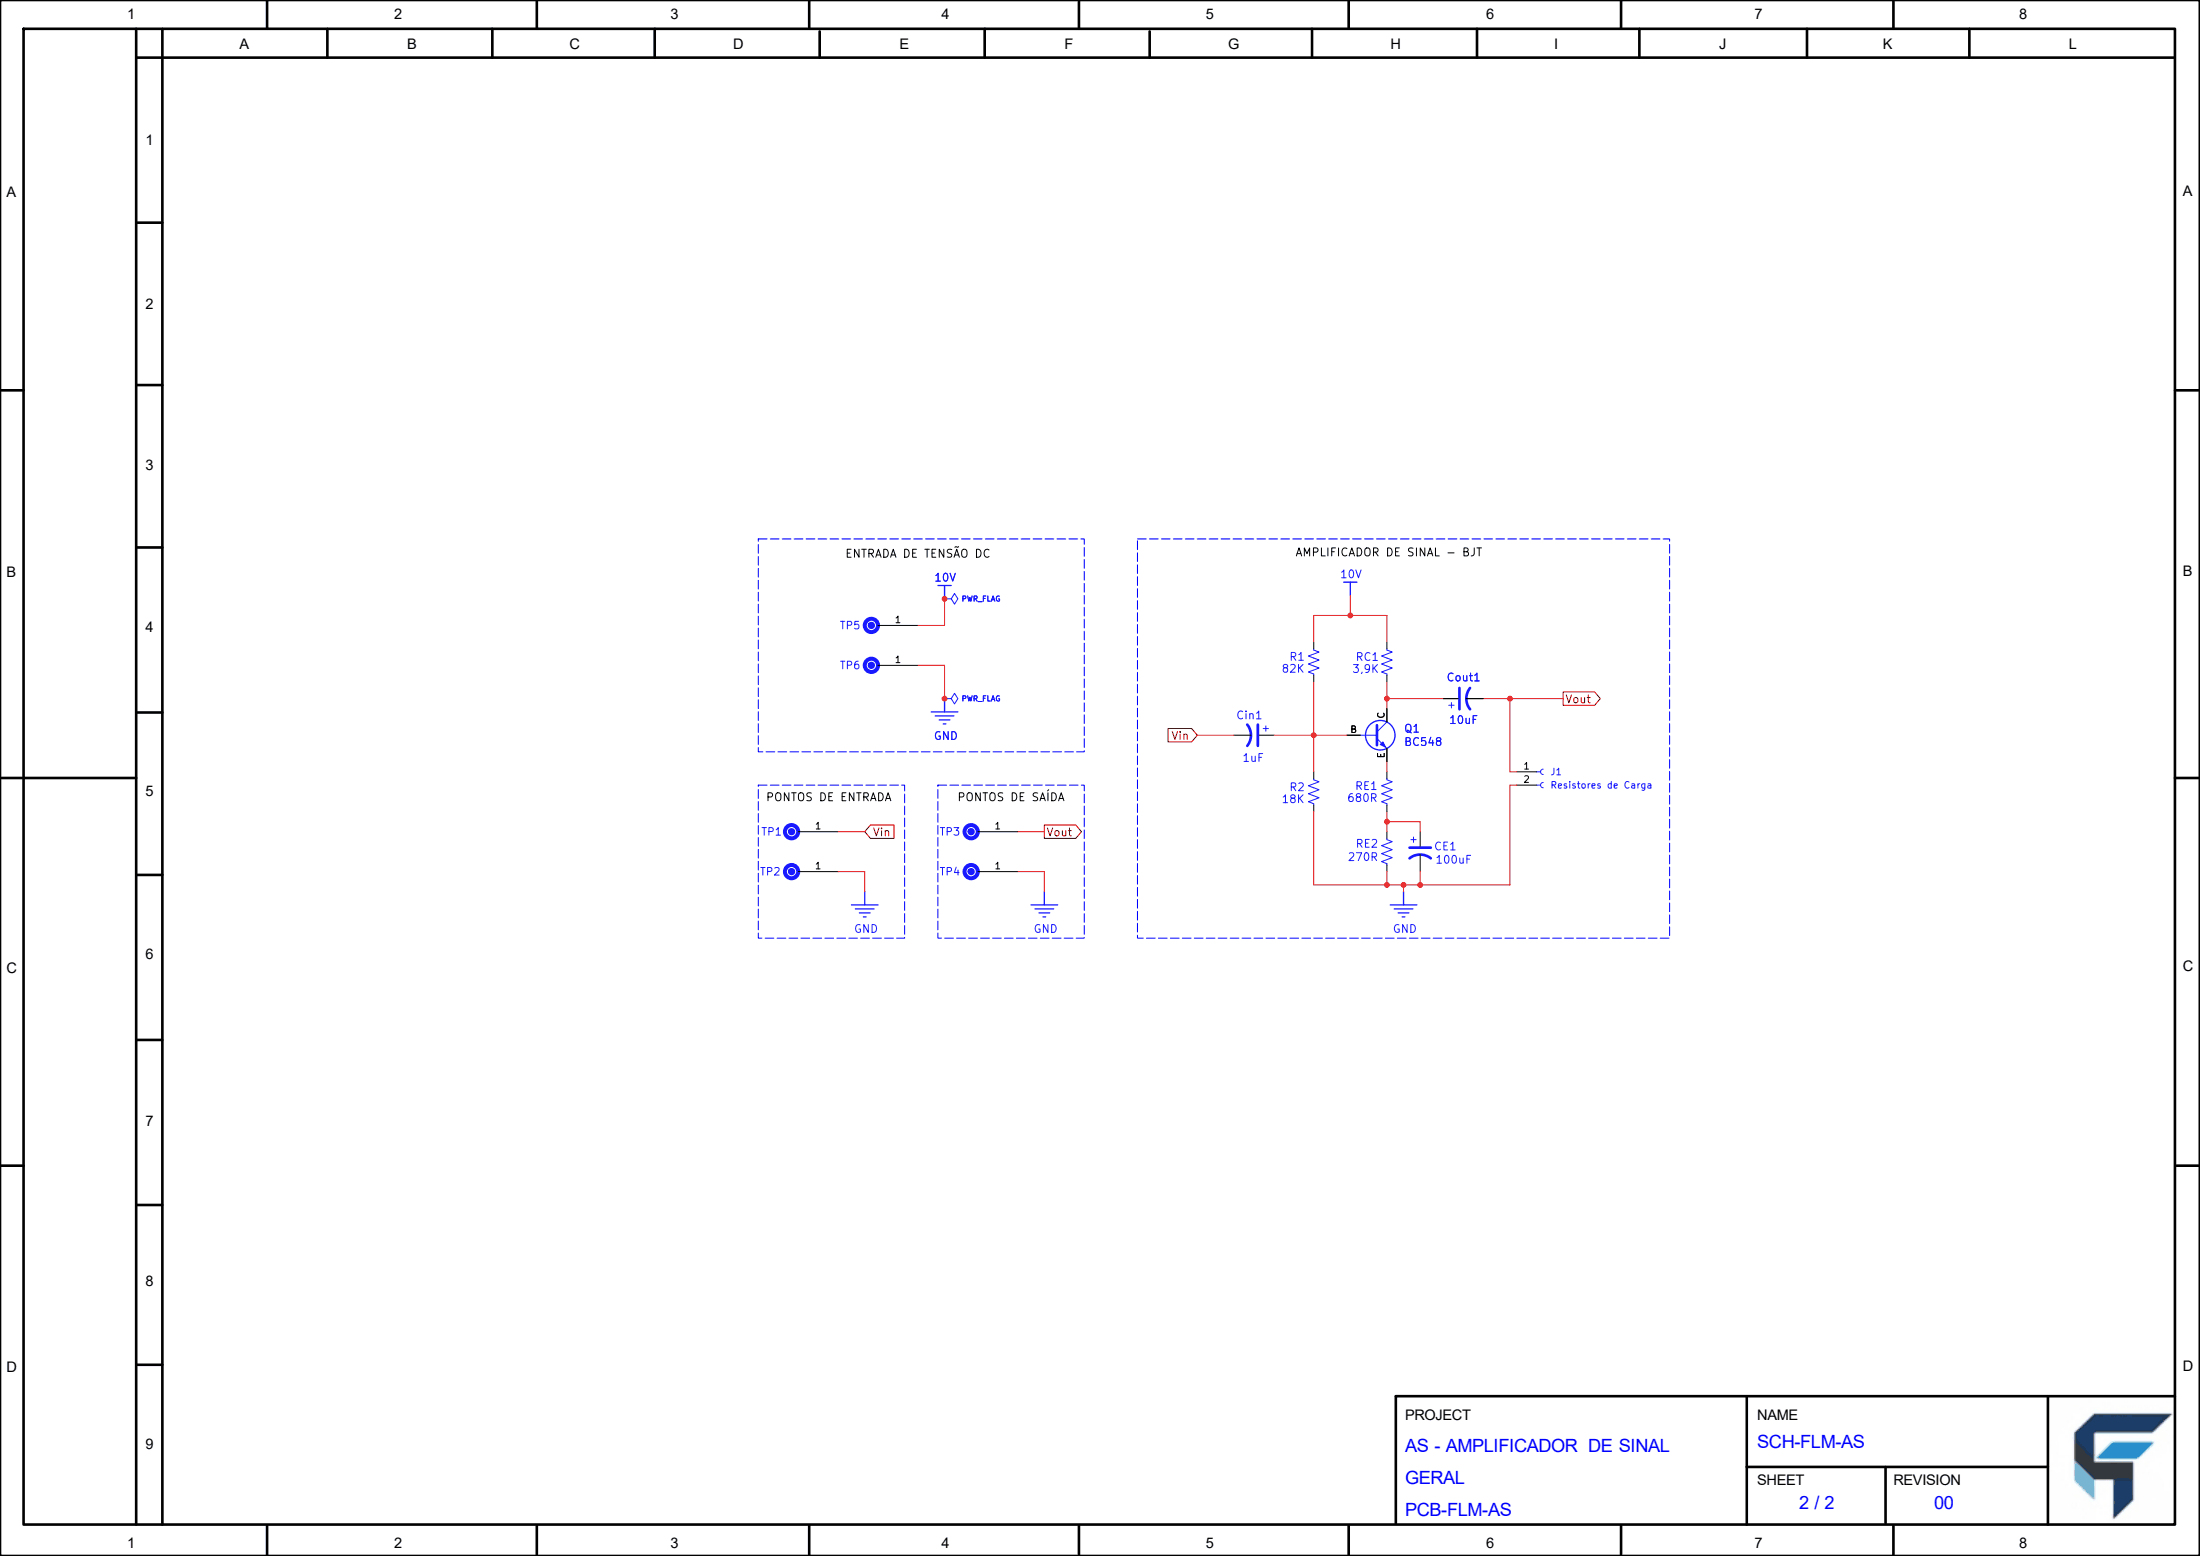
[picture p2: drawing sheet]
(kicad_sch
 (version 20260306)
 (generator "eeschema")
 (generator_version "10.0")
 (paper "A3")
 (title_block
  (title "AS - AMPLIFICADOR DE SINAL")
  (rev "00")
  (comment 1 "SCH-FLM-AS"))
 (lib_symbols
  (symbol "Connector:Conn_01x02_Socket"
   (pin_names
    (offset 1.016) (hide yes)) (exclude_from_sim no) (in_bom yes) (on_board yes)
   (in_pos_files yes)
   (duplicate_pin_numbers_are_jumpers no)
   (property "Reference" "J" (at 0 2.54 0) (show_name no) (do_not_autoplace no) (effects (font (size 1.27 1.27))))
   (property "Value" "Conn_01x02_Socket" (at 0 -5.08 0) (show_name no) (do_not_autoplace no) (effects (font (size 1.27 1.27))))
   (property "Footprint" "" (at 0 0 0) (show_name no) (do_not_autoplace no) (hide yes) (effects (font (size 1.27 1.27))))
   (property "Datasheet" "" (at 0 0 0) (show_name no) (do_not_autoplace no) (hide yes) (effects (font (size 1.27 1.27))))
   (property "Description" "Generic connector, single row, 01x02, script generated" (at 0 0 0) (show_name no) (do_not_autoplace no) (hide yes) (effects (font (size 1.27 1.27))))
   (property "ki_locked" "" (at 0 0 0) (show_name no) (do_not_autoplace no) (effects (font (size 1.27 1.27))))
   (symbol "Conn_01x02_Socket_1_1"
    (polyline (pts (xy -1.27 0) (xy -0.508 0)) (stroke (width 0.1524) (type default)) (fill (type none)))
    (polyline (pts (xy -1.27 -2.54) (xy -0.508 -2.54)) (stroke (width 0.1524) (type default)) (fill (type none)))
    (arc (start 0 -0.508) (mid -0.5058 0) (end 0 0.508) (stroke (width 0.1524) (type default)) (fill (type none)))
    (arc (start 0 -3.048) (mid -0.5058 -2.54) (end 0 -2.032) (stroke (width 0.1524) (type default)) (fill (type none)))
    (pin passive line (at -5.08 0 0) (length 3.81) (name "Pin_1" (effects (font (size 1.27 1.27)))) (number "1" (effects (font (size 1.27 1.27)))))
    (pin passive line (at -5.08 -2.54 0) (length 3.81) (name "Pin_2" (effects (font (size 1.27 1.27)))) (number "2" (effects (font (size 1.27 1.27))))))
   (embedded_fonts no))
  (symbol "Device:C_Polarized_US"
   (pin_numbers (hide yes))
   (pin_names
    (offset 0.254) (hide yes)) (exclude_from_sim no) (in_bom yes) (on_board yes)
   (in_pos_files yes)
   (duplicate_pin_numbers_are_jumpers no)
   (property "Reference" "C" (at 0.635 2.54 0) (show_name no) (do_not_autoplace no) (effects (font (size 1.27 1.27)) (justify left)))
   (property "Value" "C_Polarized_US" (at 0.635 -2.54 0) (show_name no) (do_not_autoplace no) (effects (font (size 1.27 1.27)) (justify left)))
   (property "Footprint" "" (at 0 0 0) (show_name no) (do_not_autoplace no) (hide yes) (effects (font (size 1.27 1.27))))
   (property "Datasheet" "" (at 0 0 0) (show_name no) (do_not_autoplace no) (hide yes) (effects (font (size 1.27 1.27))))
   (property "Description" "Polarized capacitor, US symbol" (at 0 0 0) (show_name no) (do_not_autoplace no) (hide yes) (effects (font (size 1.27 1.27))))
   (symbol "C_Polarized_US_0_1"
    (polyline (pts (xy -2.032 0.762) (xy 2.032 0.762)) (stroke (width 0.508) (type default)) (fill (type none)))
    (polyline (pts (xy -1.778 2.286) (xy -0.762 2.286)) (stroke (width 0) (type default)) (fill (type none)))
    (polyline (pts (xy -1.27 1.778) (xy -1.27 2.794)) (stroke (width 0) (type default)) (fill (type none)))
    (arc (start -2.032 -1.27) (mid 0 -0.5572) (end 2.032 -1.27) (stroke (width 0.508) (type default)) (fill (type none))))
   (symbol "C_Polarized_US_1_1"
    (pin passive line (at 0 3.81 270) (length 2.794) (name "" (effects (font (size 1.27 1.27)))) (number "1" (effects (font (size 1.27 1.27)))))
    (pin passive line (at 0 -3.81 90) (length 3.302) (name "" (effects (font (size 1.27 1.27)))) (number "2" (effects (font (size 1.27 1.27))))))
   (embedded_fonts no))
  (symbol "Device:R_US"
   (pin_numbers (hide yes))
   (pin_names
    (offset 0)) (exclude_from_sim no) (in_bom yes) (on_board yes)
   (in_pos_files yes)
   (duplicate_pin_numbers_are_jumpers no)
   (property "Reference" "R" (at 2.54 0 90) (show_name no) (do_not_autoplace no) (effects (font (size 1.27 1.27))))
   (property "Value" "R_US" (at -2.54 0 90) (show_name no) (do_not_autoplace no) (effects (font (size 1.27 1.27))))
   (property "Footprint" "" (at 1.016 -0.254 90) (show_name no) (do_not_autoplace no) (hide yes) (effects (font (size 1.27 1.27))))
   (property "Datasheet" "" (at 0 0 0) (show_name no) (do_not_autoplace no) (hide yes) (effects (font (size 1.27 1.27))))
   (property "Description" "Resistor, US symbol" (at 0 0 0) (show_name no) (do_not_autoplace no) (hide yes) (effects (font (size 1.27 1.27))))
   (symbol "R_US_0_1"
    (polyline (pts (xy 0 2.286) (xy 0 2.54)) (stroke (width 0) (type default)) (fill (type none)))
    (polyline (pts (xy 0 2.286) (xy 1.016 1.905) (xy 0 1.524) (xy -1.016 1.143) (xy 0 0.762)) (stroke (width 0) (type default)) (fill (type none)))
    (polyline (pts (xy 0 0.762) (xy 1.016 0.381) (xy 0 0) (xy -1.016 -0.381) (xy 0 -0.762)) (stroke (width 0) (type default)) (fill (type none)))
    (polyline (pts (xy 0 -0.762) (xy 1.016 -1.143) (xy 0 -1.524) (xy -1.016 -1.905) (xy 0 -2.286)) (stroke (width 0) (type default)) (fill (type none)))
    (polyline (pts (xy 0 -2.286) (xy 0 -2.54)) (stroke (width 0) (type default)) (fill (type none))))
   (symbol "R_US_1_1"
    (pin passive line (at 0 3.81 270) (length 1.27) (name "" (effects (font (size 1.27 1.27)))) (number "1" (effects (font (size 1.27 1.27)))))
    (pin passive line (at 0 -3.81 90) (length 1.27) (name "" (effects (font (size 1.27 1.27)))) (number "2" (effects (font (size 1.27 1.27))))))
   (embedded_fonts no))
  (symbol "SCH-DISCRETO:GND1_POWER_GROUND"
   (power global) (exclude_from_sim no) (in_bom yes) (on_board yes)
   (in_pos_files yes)
   (duplicate_pin_numbers_are_jumpers no)
   (property "Reference" "#PWR06" (at 0 0 0) (show_name no) (do_not_autoplace no) (hide yes) (effects (font (size 1.27 1.27))))
   (property "Value" "GND1" (at 0 -6.35 0) (show_name no) (do_not_autoplace no) (effects (font (size 1.5 1.5))))
   (property "Footprint" "" (at 0 0 0) (show_name no) (do_not_autoplace no) (effects (font (size 1.27 1.27))))
   (property "Datasheet" "" (at 0 0 0) (show_name no) (do_not_autoplace no) (effects (font (size 1.27 1.27))))
   (property "Description" "" (at 0 0 0) (show_name no) (do_not_autoplace no) (effects (font (size 1.27 1.27))))
   (symbol "GND1_POWER_GROUND_0_0"
    (polyline (pts (xy -2.54 -2.54) (xy 2.54 -2.54)) (stroke (width 0.254) (type solid)) (fill (type none)))
    (polyline (pts (xy -1.778 -3.302) (xy 1.778 -3.302)) (stroke (width 0.254) (type solid)) (fill (type none)))
    (polyline (pts (xy -1.016 -4.064) (xy 1.016 -4.064)) (stroke (width 0.254) (type solid)) (fill (type none)))
    (polyline (pts (xy -0.254 -4.826) (xy 0.254 -4.826)) (stroke (width 0.254) (type solid)) (fill (type none)))
    (polyline (pts (xy 0 0) (xy 0 -2.54)) (stroke (width 0.254) (type solid)) (fill (type none)))
    (pin power_in line (at 0 0 0) (length 0) (hide yes) (name "GND1" (effects (font (size 1.27 1.27)))) (number "" (effects (font (size 1.27 1.27))))))
   (embedded_fonts no))
  (symbol "SCH-DISCRETO:PW+_BAR"
   (power global) (exclude_from_sim no) (in_bom yes) (on_board yes)
   (in_pos_files yes)
   (duplicate_pin_numbers_are_jumpers no)
   (property "Reference" "#PWR010" (at 0 0 0) (show_name no) (do_not_autoplace no) (hide yes) (effects (font (size 1.27 1.27))))
   (property "Value" "PW+" (at 0 3.81 0) (show_name no) (do_not_autoplace no) (effects (font (size 1.5 1.5))))
   (property "Footprint" "" (at 0 0 0) (show_name no) (do_not_autoplace no) (effects (font (size 1.27 1.27))))
   (property "Datasheet" "" (at 0 0 0) (show_name no) (do_not_autoplace no) (effects (font (size 1.27 1.27))))
   (property "Description" "" (at 0 0 0) (show_name no) (do_not_autoplace no) (effects (font (size 1.27 1.27))))
   (symbol "PW+_BAR_0_0"
    (polyline (pts (xy -1.27 2.54) (xy 1.27 2.54)) (stroke (width 0.254) (type solid)) (fill (type none)))
    (polyline (pts (xy 0 2.54) (xy 0 0)) (stroke (width 0.254) (type solid)) (fill (type none)))
    (pin power_in line (at 0 0 0) (length 0) (hide yes) (name "PW+" (effects (font (size 1.27 1.27)))) (number "" (effects (font (size 1.27 1.27))))))
   (embedded_fonts no))
  (symbol "SCH-GERAL:P_TESTE"
   (pin_names (hide yes)) (exclude_from_sim no) (in_bom yes) (on_board yes)
   (in_pos_files yes)
   (duplicate_pin_numbers_are_jumpers no)
   (property "Reference" "TP" (at 10.16 3.81 0) (show_name no) (do_not_autoplace no) (effects (font (size 1.4478 1.4478))))
   (property "Value" "*" (at 10.16 -3.81 0) (show_name no) (do_not_autoplace no) (hide yes) (effects (font (size 1.4478 1.4478)) (justify top)))
   (property "Footprint" "P_TESTE" (at 0 0 0) (show_name no) (do_not_autoplace no) (hide yes) (effects (font (size 1.27 1.27))))
   (property "Datasheet" "" (at 0 0 0) (show_name no) (do_not_autoplace no) (hide yes) (effects (font (size 1.27 1.27))))
   (property "Description" "P_TESTE" (at 0 0 0) (show_name no) (do_not_autoplace no) (hide yes) (effects (font (size 1.27 1.27))))
   (property "ALTIUM_VALUE" "*" (at 0 0 0) (show_name no) (do_not_autoplace no) (hide yes) (effects (font (size 1.8288 1.8288)) (justify left bottom)))
   (symbol "P_TESTE_1_0"
    (circle (center 8.89 0) (radius 1.27) (stroke (width 0.762) (type solid)) (fill (type none)))
    (arc (start 9.1783 -0.1167) (mid 8.5993 0.1106) (end 9.1829 -0.1044) (stroke (width 0.762) (type solid)) (fill (type none)))
    (pin passive line (at 0 0 0) (length 7.62) (name "" (effects (font (size 1.27 1.27)))) (number "1" (effects (font (size 1.27 1.27))))))
   (embedded_fonts no))
  (symbol "Transistor_BJT:BC548"
   (pin_names
    (offset 0) (hide yes)) (exclude_from_sim no) (in_bom yes) (on_board yes)
   (in_pos_files yes)
   (duplicate_pin_numbers_are_jumpers no)
   (property "Reference" "Q1" (at 5.715 1.2701 0) (show_name no) (do_not_autoplace no) (effects (font (size 1.5 1.5)) (justify left)))
   (property "Value" "BC548" (at 5.715 -1.2699 0) (show_name no) (do_not_autoplace no) (effects (font (size 1.5 1.5)) (justify left)))
   (property "Footprint" "PCB-DISCRETO:TRANSP(CBE)_BC548" (at 5.08 -1.905 0) (show_name no) (do_not_autoplace no) (hide yes) (effects (font (size 1.27 1.27)
    (italic yes)) (justify left)))
   (property "Datasheet" "https://www.onsemi.com/pub/Collateral/BC550-D.pdf" (at 0 0 0) (show_name no) (do_not_autoplace no) (hide yes) (effects (font (size 1.27 1.27)) (justify left)))
   (property "Description" "0.1A Ic, 30V Vce, Small Signal NPN Transistor, TO-92" (at 0 0 0) (show_name no) (do_not_autoplace no) (hide yes) (effects (font (size 1.27 1.27))))
   (property "Sim.Device" "NPN" (at 0 0 0) (show_name no) (do_not_autoplace no) (hide yes) (effects (font (size 1.27 1.27))))
   (property "Sim.Pins" "1=C 2=B 3=E" (at 0 0 0) (show_name no) (do_not_autoplace no) (hide yes) (effects (font (size 1.27 1.27))))
   (symbol "BC548_0_1"
    (polyline (pts (xy -2.54 0) (xy 0.635 0)) (stroke (width 0) (type default)) (fill (type none)))
    (polyline (pts (xy 0.635 1.905) (xy 0.635 -1.905)) (stroke (width 0.508) (type default)) (fill (type none)))
    (circle (center 1.27 0) (radius 2.8194) (stroke (width 0.254) (type default)) (fill (type none))))
   (symbol "BC548_1_1"
    (polyline (pts (xy 0.635 0.635) (xy 2.54 2.54)) (stroke (width 0) (type default)) (fill (type none)))
    (polyline (pts (xy 0.635 -0.635) (xy 2.54 -2.54)) (stroke (width 0) (type default)) (fill (type none)))
    (polyline (pts (xy 1.27 -1.778) (xy 1.778 -1.27) (xy 2.286 -2.286) (xy 1.27 -1.778)) (stroke (width 0) (type default)) (fill (type outline)))
    (pin input line (at -5.08 0 0) (length 2.54) (name "B" (effects (font (size 1.27 1.27)))) (number "B" (effects (font (size 1.27 1.27)))))
    (pin passive line (at 2.54 5.08 270) (length 2.54) (name "C" (effects (font (size 1.27 1.27)))) (number "C" (effects (font (size 1.27 1.27)))))
    (pin passive line (at 2.54 -5.08 90) (length 2.54) (name "E" (effects (font (size 1.27 1.27)))) (number "E" (effects (font (size 1.27 1.27))))))
   (embedded_fonts no))
  (symbol "power:PWR_FLAG"
   (power global)
   (pin_numbers (hide yes))
   (pin_names
    (offset 0) (hide yes)) (exclude_from_sim no) (in_bom yes) (on_board yes)
   (in_pos_files yes)
   (duplicate_pin_numbers_are_jumpers no)
   (property "Reference" "#FLG" (at 0 1.905 0) (show_name no) (do_not_autoplace no) (hide yes) (effects (font (size 1.27 1.27))))
   (property "Value" "PWR_FLAG" (at 0 3.81 0) (show_name no) (do_not_autoplace no) (effects (font (size 1.27 1.27))))
   (property "Footprint" "" (at 0 0 0) (show_name no) (do_not_autoplace no) (hide yes) (effects (font (size 1.27 1.27))))
   (property "Datasheet" "" (at 0 0 0) (show_name no) (do_not_autoplace no) (hide yes) (effects (font (size 1.27 1.27))))
   (property "Description" "Special symbol for telling ERC where power comes from" (at 0 0 0) (show_name no) (do_not_autoplace no) (hide yes) (effects (font (size 1.27 1.27))))
   (symbol "PWR_FLAG_0_0"
    (pin power_out line (at 0 0 90) (length 0) (name "" (effects (font (size 1.27 1.27)))) (number "1" (effects (font (size 1.27 1.27))))))
   (symbol "PWR_FLAG_0_1"
    (polyline (pts (xy 0 0) (xy 0 1.27) (xy -1.016 1.905) (xy 0 2.54) (xy 1.016 1.905) (xy 0 1.27)) (stroke (width 0) (type default)) (fill (type none))))
   (embedded_fonts no)))
 (rectangle
  (start 179.07 149.86)
  (end 207.01 179.07)
  (stroke (width 0) (type dash) (color 0 0 255 1))
  (fill (type none)))
 (rectangle
  (start 144.78 149.86)
  (end 172.72 179.07)
  (stroke (width 0) (type dash) (color 0 0 255 1))
  (fill (type none)))
 (rectangle
  (start 217.17 102.87)
  (end 318.77 179.07)
  (stroke (width 0) (type dash) (color 0 0 255 1))
  (fill (type none)))
 (rectangle
  (start 144.78 102.87)
  (end 207.01 143.51)
  (stroke (width 0) (type dash) (color 0 0 255 1))
  (fill (type none)))
 (text "PONTOS DE SAÍDA\n"
  (exclude_from_sim no)
  (at 193.04 152.4 0)
  (effects (font (size 1.524 1.524))))
 (text "PONTOS DE ENTRADA"
  (exclude_from_sim no)
  (at 158.242 152.4 0)
  (effects (font (size 1.524 1.524))))
 (text "AMPLIFICADOR DE SINAL - BJT"
  (exclude_from_sim no)
  (at 265.176 105.664 0)
  (effects (font (size 1.524 1.524))))
 (text "ENTRADA DE TENSÃO DC"
  (exclude_from_sim no)
  (at 175.26 105.918 0)
  (effects (font (size 1.524 1.524))))
 (junction
  (at 264.795 156.845)
  (diameter 0)
  (color 0 0 0 0))
 (junction
  (at 271.145 168.91)
  (diameter 0)
  (color 0 0 0 0))
 (junction
  (at 257.81 117.475)
  (diameter 0)
  (color 0 0 0 0))
 (junction
  (at 180.34 114.3)
  (diameter 0)
  (color 0 0 0 0))
 (junction
  (at 264.795 133.35)
  (diameter 0)
  (color 0 0 0 0))
 (junction
  (at 180.34 133.35)
  (diameter 0)
  (color 0 0 0 0))
 (junction
  (at 288.29 133.35)
  (diameter 0)
  (color 0 0 0 0))
 (junction
  (at 264.795 168.91)
  (diameter 0)
  (color 0 0 0 0))
 (junction
  (at 267.97 168.91)
  (diameter 0)
  (color 0 0 0 0))
 (junction
  (at 250.825 140.335)
  (diameter 0)
  (color 0 0 0 0))
 (wire
  (pts (xy 180.34 114.3) (xy 180.34 119.38))
  (stroke (width 0) (type default)))
 (wire
  (pts (xy 264.795 166.37) (xy 264.795 168.91))
  (stroke (width 0) (type default)))
 (wire
  (pts (xy 264.795 133.35) (xy 275.59 133.35))
  (stroke (width 0) (type default)))
 (wire
  (pts (xy 250.825 117.475) (xy 250.825 122.555))
  (stroke (width 0) (type default)))
 (wire
  (pts (xy 175.26 119.38) (xy 180.34 119.38))
  (stroke (width 0) (type default)))
 (wire
  (pts (xy 160.02 158.75) (xy 165.1 158.75))
  (stroke (width 0) (type default)))
 (wire
  (pts (xy 250.825 154.94) (xy 250.825 168.91))
  (stroke (width 0) (type default)))
 (wire
  (pts (xy 250.825 168.91) (xy 288.29 168.91))
  (stroke (width 0) (type default)))
 (wire
  (pts (xy 250.825 140.335) (xy 250.825 147.32))
  (stroke (width 0) (type default)))
 (wire
  (pts (xy 271.145 158.75) (xy 271.145 156.845))
  (stroke (width 0) (type default)))
 (wire
  (pts (xy 257.81 113.665) (xy 257.81 117.475))
  (stroke (width 0) (type default)))
 (wire
  (pts (xy 288.29 149.86) (xy 288.29 168.91))
  (stroke (width 0) (type default)))
 (wire
  (pts (xy 199.39 170.18) (xy 199.39 166.37))
  (stroke (width 0) (type default)))
 (wire
  (pts (xy 264.795 156.845) (xy 264.795 158.75))
  (stroke (width 0) (type default)))
 (wire
  (pts (xy 250.825 140.335) (xy 257.175 140.335))
  (stroke (width 0) (type default)))
 (wire
  (pts (xy 283.21 133.35) (xy 298.45 133.35))
  (stroke (width 0) (type default)))
 (wire
  (pts (xy 264.795 117.475) (xy 257.81 117.475))
  (stroke (width 0) (type default)))
 (wire
  (pts (xy 271.145 156.845) (xy 264.795 156.845))
  (stroke (width 0) (type default)))
 (wire
  (pts (xy 288.29 133.35) (xy 288.29 147.32))
  (stroke (width 0) (type default)))
 (wire
  (pts (xy 271.145 166.37) (xy 271.145 168.91))
  (stroke (width 0) (type default)))
 (wire
  (pts (xy 267.97 168.91) (xy 267.97 170.18))
  (stroke (width 0) (type default)))
 (wire
  (pts (xy 175.26 127) (xy 180.34 127))
  (stroke (width 0) (type default)))
 (wire
  (pts (xy 264.795 145.415) (xy 264.795 147.32))
  (stroke (width 0) (type default)))
 (wire
  (pts (xy 180.34 133.35) (xy 180.34 127))
  (stroke (width 0) (type default)))
 (wire
  (pts (xy 257.81 117.475) (xy 250.825 117.475))
  (stroke (width 0) (type default)))
 (wire
  (pts (xy 289.56 149.86) (xy 288.29 149.86))
  (stroke (width 0) (type default)))
 (wire
  (pts (xy 250.825 130.175) (xy 250.825 140.335))
  (stroke (width 0) (type default)))
 (wire
  (pts (xy 264.795 154.94) (xy 264.795 156.845))
  (stroke (width 0) (type default)))
 (wire
  (pts (xy 264.795 122.555) (xy 264.795 117.475))
  (stroke (width 0) (type default)))
 (wire
  (pts (xy 194.31 158.75) (xy 199.39 158.75))
  (stroke (width 0) (type default)))
 (wire
  (pts (xy 264.795 130.175) (xy 264.795 135.255))
  (stroke (width 0) (type default)))
 (wire
  (pts (xy 165.1 166.37) (xy 160.02 166.37))
  (stroke (width 0) (type default)))
 (wire
  (pts (xy 243.205 140.335) (xy 250.825 140.335))
  (stroke (width 0) (type default)))
 (wire
  (pts (xy 289.56 147.32) (xy 288.29 147.32))
  (stroke (width 0) (type default)))
 (wire
  (pts (xy 199.39 166.37) (xy 194.31 166.37))
  (stroke (width 0) (type default)))
 (wire
  (pts (xy 165.1 170.18) (xy 165.1 166.37))
  (stroke (width 0) (type default)))
 (wire
  (pts (xy 228.6 140.335) (xy 235.585 140.335))
  (stroke (width 0) (type default)))
 (global_label "Vin"
  (shape input)
  (at 228.6 140.335 180)
  (fields_autoplaced yes)
  (effects (font (size 1.5 1.5)) (justify right))
  (property "Intersheetrefs" "${INTERSHEET_REFS}" (at 222.2704 140.335 0) (hide yes) (show_name no) (do_not_autoplace no) (effects (font (size 1.27 1.27)) (justify right))))
 (global_label "Vout"
  (shape output)
  (at 199.39 158.75 0)
  (fields_autoplaced yes)
  (effects (font (size 1.5 1.5)) (justify left))
  (property "Intersheetrefs" "${INTERSHEET_REFS}" (at 207.2437 158.75 0) (hide yes) (show_name no) (do_not_autoplace no) (effects (font (size 1.27 1.27)) (justify left))))
 (global_label "Vin"
  (shape input)
  (at 165.1 158.75 0)
  (fields_autoplaced yes)
  (effects (font (size 1.5 1.5)) (justify left))
  (property "Intersheetrefs" "${INTERSHEET_REFS}" (at 171.3299 158.75 0) (hide yes) (show_name no) (do_not_autoplace no) (effects (font (size 1.27 1.27)) (justify left))))
 (global_label "Vout"
  (shape output)
  (at 298.45 133.35 0)
  (fields_autoplaced yes)
  (effects (font (size 1.5 1.5)) (justify left))
  (property "Intersheetrefs" "${INTERSHEET_REFS}" (at 306.3037 133.35 0) (hide yes) (show_name no) (do_not_autoplace no) (effects (font (size 1.27 1.27)) (justify left))))
 (symbol
  (lib_id "SCH-DISCRETO:GND1_POWER_GROUND")
  (at 165.1 170.18 0)
  (unit 1)
  (body_style 1)
  (exclude_from_sim no)
  (in_bom yes)
  (on_board yes)
  (in_pos_files yes)
  (dnp no)
  (property "Reference" "#PWR07" (at 165.1 170.18 0) (hide yes) (show_name no) (do_not_autoplace no) (effects (font (size 1.27 1.27))))
  (property "Value" "GND" (at 165.354 177.292 0) (show_name no) (do_not_autoplace no) (effects (font (size 1.5 1.5))))
  (property "Footprint" "" (at 165.1 170.18 0) (show_name no) (do_not_autoplace no) (effects (font (size 1.27 1.27))))
  (property "Datasheet" "" (at 165.1 170.18 0) (show_name no) (do_not_autoplace no) (effects (font (size 1.27 1.27))))
  (property "Description" "" (at 165.1 170.18 0) (show_name no) (do_not_autoplace no) (effects (font (size 1.27 1.27))))
  (pin ""))
 (symbol
  (lib_id "SCH-DISCRETO:GND1_POWER_GROUND")
  (at 267.97 170.18 0)
  (unit 1)
  (body_style 1)
  (exclude_from_sim no)
  (in_bom yes)
  (on_board yes)
  (in_pos_files yes)
  (dnp no)
  (property "Reference" "#PWR09" (at 267.97 170.18 0) (hide yes) (show_name no) (do_not_autoplace no) (effects (font (size 1.27 1.27))))
  (property "Value" "GND" (at 268.224 177.292 0) (show_name no) (do_not_autoplace no) (effects (font (size 1.5 1.5))))
  (property "Footprint" "" (at 267.97 170.18 0) (show_name no) (do_not_autoplace no) (effects (font (size 1.27 1.27))))
  (property "Datasheet" "" (at 267.97 170.18 0) (show_name no) (do_not_autoplace no) (effects (font (size 1.27 1.27))))
  (property "Description" "" (at 267.97 170.18 0) (show_name no) (do_not_autoplace no) (effects (font (size 1.27 1.27))))
  (pin ""))
 (symbol
  (lib_id "SCH-GERAL:P_TESTE")
  (at 160.02 158.75 180)
  (unit 1)
  (body_style 1)
  (exclude_from_sim no)
  (in_bom yes)
  (on_board yes)
  (in_pos_files yes)
  (dnp no)
  (property "Reference" "TP1" (at 147.32 158.75 0) (show_name no) (do_not_autoplace no) (effects (font (size 1.4478 1.4478))))
  (property "Value" "Vin" (at 149.86 154.94 0) (hide yes) (show_name no) (do_not_autoplace no) (effects (font (size 1.4478 1.4478)) (justify top)))
  (property "Footprint" "PCB-GERAL:P_TESTE" (at 160.02 158.75 0) (hide yes) (show_name no) (do_not_autoplace no) (effects (font (size 1.27 1.27))))
  (property "Datasheet" "" (at 160.02 158.75 0) (hide yes) (show_name no) (do_not_autoplace no) (effects (font (size 1.27 1.27))))
  (property "Description" "P_TESTE" (at 160.02 158.75 0) (hide yes) (show_name no) (do_not_autoplace no) (effects (font (size 1.27 1.27))))
  (property "ALTIUM_VALUE" "*" (at 160.02 158.75 0) (hide yes) (show_name no) (do_not_autoplace no) (effects (font (size 1.8288 1.8288)) (justify left bottom)))
  (pin "1"))
 (symbol
  (lib_id "SCH-DISCRETO:GND1_POWER_GROUND")
  (at 199.39 170.18 0)
  (unit 1)
  (body_style 1)
  (exclude_from_sim no)
  (in_bom yes)
  (on_board yes)
  (in_pos_files yes)
  (dnp no)
  (property "Reference" "#PWR010" (at 199.39 170.18 0) (hide yes) (show_name no) (do_not_autoplace no) (effects (font (size 1.27 1.27))))
  (property "Value" "GND" (at 199.644 177.292 0) (show_name no) (do_not_autoplace no) (effects (font (size 1.5 1.5))))
  (property "Footprint" "" (at 199.39 170.18 0) (show_name no) (do_not_autoplace no) (effects (font (size 1.27 1.27))))
  (property "Datasheet" "" (at 199.39 170.18 0) (show_name no) (do_not_autoplace no) (effects (font (size 1.27 1.27))))
  (property "Description" "" (at 199.39 170.18 0) (show_name no) (do_not_autoplace no) (effects (font (size 1.27 1.27))))
  (pin ""))
 (symbol
  (lib_id "Device:C_Polarized_US")
  (at 279.4 133.35 90)
  (unit 1)
  (body_style 1)
  (exclude_from_sim no)
  (in_bom yes)
  (on_board yes)
  (in_pos_files yes)
  (dnp no)
  (property "Reference" "Cout1" (at 282.829 129.286 90) (show_name no) (do_not_autoplace no) (effects (font (size 1.5 1.5)) (justify left)))
  (property "Value" "10uF" (at 282.321 137.414 90) (show_name no) (do_not_autoplace no) (effects (font (size 1.5 1.5)) (justify left)))
  (property "Footprint" "Capacitor_THT:CP_Radial_D8.0mm_P3.50mm" (at 279.4 133.35 0) (hide yes) (show_name no) (do_not_autoplace no) (effects (font (size 1.27 1.27))))
  (property "Datasheet" "" (at 279.4 133.35 0) (hide yes) (show_name no) (do_not_autoplace no) (effects (font (size 1.27 1.27))))
  (property "Description" "" (at 279.4 133.35 0) (show_name no) (do_not_autoplace no) (effects (font (size 1.27 1.27))))
  (property "Cód. Sisgem:" "139388" (at 279.4 133.35 0) (hide yes) (show_name no) (do_not_autoplace no) (effects (font (size 1.27 1.27))))
  (property "ALTIUM_VALUE" "" (at 279.4 133.35 0) (hide yes) (show_name no) (do_not_autoplace no) (effects (font (size 1.27 1.27))))
  (pin "1")
  (pin "2"))
 (symbol
  (lib_id "SCH-GERAL:P_TESTE")
  (at 175.26 119.38 180)
  (unit 1)
  (body_style 1)
  (exclude_from_sim no)
  (in_bom yes)
  (on_board yes)
  (in_pos_files yes)
  (dnp no)
  (property "Reference" "TP5" (at 162.306 119.38 0) (show_name no) (do_not_autoplace no) (effects (font (size 1.4478 1.4478))))
  (property "Value" "GND" (at 165.1 115.57 0) (hide yes) (show_name no) (do_not_autoplace no) (effects (font (size 1.4478 1.4478)) (justify top)))
  (property "Footprint" "PCB-GERAL:P_TESTE" (at 175.26 119.38 0) (hide yes) (show_name no) (do_not_autoplace no) (effects (font (size 1.27 1.27))))
  (property "Datasheet" "" (at 175.26 119.38 0) (hide yes) (show_name no) (do_not_autoplace no) (effects (font (size 1.27 1.27))))
  (property "Description" "P_TESTE" (at 175.26 119.38 0) (hide yes) (show_name no) (do_not_autoplace no) (effects (font (size 1.27 1.27))))
  (property "ALTIUM_VALUE" "*" (at 175.26 119.38 0) (hide yes) (show_name no) (do_not_autoplace no) (effects (font (size 1.8288 1.8288)) (justify left bottom)))
  (pin "1"))
 (symbol
  (lib_id "Device:C_Polarized_US")
  (at 271.145 162.56 0)
  (unit 1)
  (body_style 1)
  (exclude_from_sim no)
  (in_bom yes)
  (on_board yes)
  (in_pos_files yes)
  (dnp no)
  (property "Reference" "CE1" (at 273.685 161.544 0) (show_name no) (do_not_autoplace no) (effects (font (size 1.5 1.5)) (justify left)))
  (property "Value" "100uF" (at 273.939 164.084 0) (show_name no) (do_not_autoplace no) (effects (font (size 1.5 1.5)) (justify left)))
  (property "Footprint" "Capacitor_THT:CP_Radial_D8.0mm_P3.50mm" (at 271.145 162.56 0) (hide yes) (show_name no) (do_not_autoplace no) (effects (font (size 1.27 1.27))))
  (property "Datasheet" "" (at 271.145 162.56 0) (hide yes) (show_name no) (do_not_autoplace no) (effects (font (size 1.27 1.27))))
  (property "Description" "" (at 271.145 162.56 0) (show_name no) (do_not_autoplace no) (effects (font (size 1.27 1.27))))
  (property "Cód. Sisgem:" "139388" (at 271.145 162.56 0) (hide yes) (show_name no) (do_not_autoplace no) (effects (font (size 1.27 1.27))))
  (property "ALTIUM_VALUE" "" (at 271.145 162.56 0) (hide yes) (show_name no) (do_not_autoplace no) (effects (font (size 1.27 1.27))))
  (pin "1")
  (pin "2"))
 (symbol
  (lib_id "SCH-DISCRETO:GND1_POWER_GROUND")
  (at 180.34 133.35 0)
  (unit 1)
  (body_style 1)
  (exclude_from_sim no)
  (in_bom yes)
  (on_board yes)
  (in_pos_files yes)
  (dnp no)
  (property "Reference" "#PWR08" (at 180.34 133.35 0) (hide yes) (show_name no) (do_not_autoplace no) (effects (font (size 1.27 1.27))))
  (property "Value" "GND" (at 180.594 140.462 0) (show_name no) (do_not_autoplace no) (effects (font (size 1.5 1.5))))
  (property "Footprint" "" (at 180.34 133.35 0) (show_name no) (do_not_autoplace no) (effects (font (size 1.27 1.27))))
  (property "Datasheet" "" (at 180.34 133.35 0) (show_name no) (do_not_autoplace no) (effects (font (size 1.27 1.27))))
  (property "Description" "" (at 180.34 133.35 0) (show_name no) (do_not_autoplace no) (effects (font (size 1.27 1.27))))
  (pin ""))
 (symbol
  (lib_id "SCH-GERAL:P_TESTE")
  (at 160.02 166.37 180)
  (unit 1)
  (body_style 1)
  (exclude_from_sim no)
  (in_bom yes)
  (on_board yes)
  (in_pos_files yes)
  (dnp no)
  (property "Reference" "TP2" (at 147.066 166.37 0) (show_name no) (do_not_autoplace no) (effects (font (size 1.4478 1.4478))))
  (property "Value" "GND" (at 149.86 162.56 0) (hide yes) (show_name no) (do_not_autoplace no) (effects (font (size 1.4478 1.4478)) (justify top)))
  (property "Footprint" "PCB-GERAL:P_TESTE" (at 160.02 166.37 0) (hide yes) (show_name no) (do_not_autoplace no) (effects (font (size 1.27 1.27))))
  (property "Datasheet" "" (at 160.02 166.37 0) (hide yes) (show_name no) (do_not_autoplace no) (effects (font (size 1.27 1.27))))
  (property "Description" "P_TESTE" (at 160.02 166.37 0) (hide yes) (show_name no) (do_not_autoplace no) (effects (font (size 1.27 1.27))))
  (property "ALTIUM_VALUE" "*" (at 160.02 166.37 0) (hide yes) (show_name no) (do_not_autoplace no) (effects (font (size 1.8288 1.8288)) (justify left bottom)))
  (pin "1"))
 (symbol
  (lib_id "SCH-GERAL:P_TESTE")
  (at 194.31 158.75 180)
  (unit 1)
  (body_style 1)
  (exclude_from_sim no)
  (in_bom yes)
  (on_board yes)
  (in_pos_files yes)
  (dnp no)
  (property "Reference" "TP3" (at 181.356 158.75 0) (show_name no) (do_not_autoplace no) (effects (font (size 1.4478 1.4478))))
  (property "Value" "Vout" (at 184.15 154.94 0) (hide yes) (show_name no) (do_not_autoplace no) (effects (font (size 1.4478 1.4478)) (justify top)))
  (property "Footprint" "PCB-GERAL:P_TESTE" (at 194.31 158.75 0) (hide yes) (show_name no) (do_not_autoplace no) (effects (font (size 1.27 1.27))))
  (property "Datasheet" "" (at 194.31 158.75 0) (hide yes) (show_name no) (do_not_autoplace no) (effects (font (size 1.27 1.27))))
  (property "Description" "P_TESTE" (at 194.31 158.75 0) (hide yes) (show_name no) (do_not_autoplace no) (effects (font (size 1.27 1.27))))
  (property "ALTIUM_VALUE" "*" (at 194.31 158.75 0) (hide yes) (show_name no) (do_not_autoplace no) (effects (font (size 1.8288 1.8288)) (justify left bottom)))
  (pin "1"))
 (symbol
  (lib_id "Device:R_US")
  (at 250.825 151.13 180)
  (unit 1)
  (body_style 1)
  (exclude_from_sim no)
  (in_bom yes)
  (on_board yes)
  (in_pos_files yes)
  (dnp no)
  (property "Reference" "R2" (at 247.65 150.241 0) (show_name no) (do_not_autoplace no) (effects (font (size 1.5 1.5))))
  (property "Value" "18K" (at 246.888 152.527 0) (show_name no) (do_not_autoplace no) (effects (font (size 1.5 1.5))))
  (property "Footprint" "Resistor_THT:R_Axial_DIN0207_L6.3mm_D2.5mm_P7.62mm_Horizontal" (at 249.809 150.876 90) (hide yes) (show_name no) (do_not_autoplace no) (effects (font (size 1.27 1.27))))
  (property "Datasheet" "" (at 250.825 151.13 0) (hide yes) (show_name no) (do_not_autoplace no) (effects (font (size 1.27 1.27))))
  (property "Description" "Resistor, US symbol" (at 250.825 151.13 0) (hide yes) (show_name no) (do_not_autoplace no) (effects (font (size 1.27 1.27))))
  (property "ALTIUM_VALUE" "" (at 250.825 151.13 90) (hide yes) (show_name no) (do_not_autoplace no) (effects (font (size 1.27 1.27))))
  (pin "2")
  (pin "1"))
 (symbol
  (lib_id "SCH-DISCRETO:PW+_BAR")
  (at 180.34 114.3 0)
  (unit 1)
  (body_style 1)
  (exclude_from_sim no)
  (in_bom yes)
  (on_board yes)
  (in_pos_files yes)
  (dnp no)
  (property "Reference" "#PWR03" (at 180.34 114.3 0) (hide yes) (show_name no) (do_not_autoplace no) (effects (font (size 1.27 1.27))))
  (property "Value" "10V" (at 180.467 110.236 0) (show_name no) (do_not_autoplace no) (effects (font (size 1.5 1.5))))
  (property "Footprint" "" (at 180.34 114.3 0) (show_name no) (do_not_autoplace no) (effects (font (size 1.27 1.27))))
  (property "Datasheet" "" (at 180.34 114.3 0) (show_name no) (do_not_autoplace no) (effects (font (size 1.27 1.27))))
  (property "Description" "" (at 180.34 114.3 0) (show_name no) (do_not_autoplace no) (effects (font (size 1.27 1.27))))
  (pin ""))
 (symbol
  (lib_id "Device:R_US")
  (at 264.795 151.13 180)
  (unit 1)
  (body_style 1)
  (exclude_from_sim no)
  (in_bom yes)
  (on_board yes)
  (in_pos_files yes)
  (dnp no)
  (property "Reference" "RE1" (at 263.144 150.876 0) (show_name no) (do_not_autoplace no) (effects (font (size 1.5 1.5)) (justify left top)))
  (property "Value" "680R" (at 263.144 153.162 0) (show_name no) (do_not_autoplace no) (effects (font (size 1.5 1.5)) (justify left top)))
  (property "Footprint" "Resistor_THT:R_Axial_DIN0207_L6.3mm_D2.5mm_P7.62mm_Horizontal" (at 263.779 150.876 90) (hide yes) (show_name no) (do_not_autoplace no) (effects (font (size 1.27 1.27))))
  (property "Datasheet" "" (at 264.795 151.13 0) (hide yes) (show_name no) (do_not_autoplace no) (effects (font (size 1.27 1.27))))
  (property "Description" "Resistor, US symbol" (at 264.795 151.13 0) (hide yes) (show_name no) (do_not_autoplace no) (effects (font (size 1.27 1.27))))
  (property "ALTIUM_VALUE" "" (at 264.795 151.13 90) (hide yes) (show_name no) (do_not_autoplace no) (effects (font (size 1.27 1.27))))
  (pin "2")
  (pin "1"))
 (symbol
  (lib_id "power:PWR_FLAG")
  (at 180.34 133.35 270)
  (unit 1)
  (body_style 1)
  (exclude_from_sim no)
  (in_bom yes)
  (on_board yes)
  (in_pos_files yes)
  (dnp no)
  (fields_autoplaced yes)
  (property "Reference" "#FLG02" (at 182.245 133.35 0) (hide yes) (show_name no) (do_not_autoplace no) (effects (font (size 1.27 1.27))))
  (property "Value" "PWR_FLAG" (at 183.515 133.3499 90) (show_name no) (do_not_autoplace no) (effects (font (size 1 1)) (justify left)))
  (property "Footprint" "" (at 180.34 133.35 0) (hide yes) (show_name no) (do_not_autoplace no) (effects (font (size 1.27 1.27))))
  (property "Datasheet" "" (at 180.34 133.35 0) (hide yes) (show_name no) (do_not_autoplace no) (effects (font (size 1.27 1.27))))
  (property "Description" "Special symbol for telling ERC where power comes from" (at 180.34 133.35 0) (hide yes) (show_name no) (do_not_autoplace no) (effects (font (size 1.27 1.27))))
  (pin "1"))
 (symbol
  (lib_id "Device:R_US")
  (at 250.825 126.365 180)
  (unit 1)
  (body_style 1)
  (exclude_from_sim no)
  (in_bom yes)
  (on_board yes)
  (in_pos_files yes)
  (dnp no)
  (property "Reference" "R1" (at 247.65 125.349 0) (show_name no) (do_not_autoplace no) (effects (font (size 1.5 1.5))))
  (property "Value" "82K" (at 246.888 127.635 0) (show_name no) (do_not_autoplace no) (effects (font (size 1.5 1.5))))
  (property "Footprint" "Resistor_THT:R_Axial_DIN0207_L6.3mm_D2.5mm_P7.62mm_Horizontal" (at 249.809 126.111 90) (hide yes) (show_name no) (do_not_autoplace no) (effects (font (size 1.27 1.27))))
  (property "Datasheet" "" (at 250.825 126.365 0) (hide yes) (show_name no) (do_not_autoplace no) (effects (font (size 1.27 1.27))))
  (property "Description" "Resistor, US symbol" (at 250.825 126.365 0) (hide yes) (show_name no) (do_not_autoplace no) (effects (font (size 1.27 1.27))))
  (property "ALTIUM_VALUE" "" (at 250.825 126.365 90) (hide yes) (show_name no) (do_not_autoplace no) (effects (font (size 1.27 1.27))))
  (pin "2")
  (pin "1"))
 (symbol
  (lib_id "SCH-GERAL:P_TESTE")
  (at 175.26 127 180)
  (unit 1)
  (body_style 1)
  (exclude_from_sim no)
  (in_bom yes)
  (on_board yes)
  (in_pos_files yes)
  (dnp no)
  (property "Reference" "TP6" (at 162.306 127 0) (show_name no) (do_not_autoplace no) (effects (font (size 1.4478 1.4478))))
  (property "Value" "GND" (at 165.1 123.19 0) (hide yes) (show_name no) (do_not_autoplace no) (effects (font (size 1.4478 1.4478)) (justify top)))
  (property "Footprint" "PCB-GERAL:P_TESTE" (at 175.26 127 0) (hide yes) (show_name no) (do_not_autoplace no) (effects (font (size 1.27 1.27))))
  (property "Datasheet" "" (at 175.26 127 0) (hide yes) (show_name no) (do_not_autoplace no) (effects (font (size 1.27 1.27))))
  (property "Description" "P_TESTE" (at 175.26 127 0) (hide yes) (show_name no) (do_not_autoplace no) (effects (font (size 1.27 1.27))))
  (property "ALTIUM_VALUE" "*" (at 175.26 127 0) (hide yes) (show_name no) (do_not_autoplace no) (effects (font (size 1.8288 1.8288)) (justify left bottom)))
  (pin "1"))
 (symbol
  (lib_id "Transistor_BJT:BC548")
  (at 262.255 140.335 0)
  (unit 1)
  (body_style 1)
  (exclude_from_sim no)
  (in_bom yes)
  (on_board yes)
  (in_pos_files yes)
  (dnp no)
  (fields_autoplaced yes)
  (property "Reference" "Q1" (at 267.97 139.0649 0) (show_name no) (do_not_autoplace no) (effects (font (size 1.5 1.5)) (justify left)))
  (property "Value" "BC548" (at 267.97 141.6049 0) (show_name no) (do_not_autoplace no) (effects (font (size 1.5 1.5)) (justify left)))
  (property "Footprint" "PCB-DISCRETO:TRANSP(CBE)_BC548" (at 267.335 142.24 0) (hide yes) (show_name no) (do_not_autoplace no) (effects (font (size 1.27 1.27)
    (italic yes)) (justify left)))
  (property "Datasheet" "https://www.onsemi.com/pub/Collateral/BC550-D.pdf" (at 262.255 140.335 0) (hide yes) (show_name no) (do_not_autoplace no) (effects (font (size 1.27 1.27)) (justify left)))
  (property "Description" "0.1A Ic, 30V Vce, Small Signal NPN Transistor, TO-92" (at 262.255 140.335 0) (hide yes) (show_name no) (do_not_autoplace no) (effects (font (size 1.27 1.27))))
  (property "Sim.Device" "NPN" (at 262.255 140.335 0) (hide yes) (show_name no) (do_not_autoplace no) (effects (font (size 1.27 1.27))))
  (property "Sim.Pins" "1=C 2=B 3=E" (at 262.255 140.335 0) (hide yes) (show_name no) (do_not_autoplace no) (effects (font (size 1.27 1.27))))
  (pin "E")
  (pin "B")
  (pin "C"))
 (symbol
  (lib_id "Device:R_US")
  (at 264.795 126.365 180)
  (unit 1)
  (body_style 1)
  (exclude_from_sim no)
  (in_bom yes)
  (on_board yes)
  (in_pos_files yes)
  (dnp no)
  (property "Reference" "RC1" (at 263.398 126.238 0) (show_name no) (do_not_autoplace no) (effects (font (size 1.5 1.5)) (justify left top)))
  (property "Value" "3,9K" (at 263.398 128.524 0) (show_name no) (do_not_autoplace no) (effects (font (size 1.5 1.5)) (justify left top)))
  (property "Footprint" "Resistor_THT:R_Axial_DIN0207_L6.3mm_D2.5mm_P7.62mm_Horizontal" (at 263.779 126.111 90) (hide yes) (show_name no) (do_not_autoplace no) (effects (font (size 1.27 1.27))))
  (property "Datasheet" "" (at 264.795 126.365 0) (hide yes) (show_name no) (do_not_autoplace no) (effects (font (size 1.27 1.27))))
  (property "Description" "Resistor, US symbol" (at 264.795 126.365 0) (hide yes) (show_name no) (do_not_autoplace no) (effects (font (size 1.27 1.27))))
  (property "ALTIUM_VALUE" "" (at 264.795 126.365 90) (hide yes) (show_name no) (do_not_autoplace no) (effects (font (size 1.27 1.27))))
  (pin "2")
  (pin "1"))
 (symbol
  (lib_id "power:PWR_FLAG")
  (at 180.34 114.3 270)
  (unit 1)
  (body_style 1)
  (exclude_from_sim no)
  (in_bom yes)
  (on_board yes)
  (in_pos_files yes)
  (dnp no)
  (fields_autoplaced yes)
  (property "Reference" "#FLG01" (at 182.245 114.3 0) (hide yes) (show_name no) (do_not_autoplace no) (effects (font (size 1.27 1.27))))
  (property "Value" "PWR_FLAG" (at 183.515 114.2999 90) (show_name no) (do_not_autoplace no) (effects (font (size 1 1)) (justify left)))
  (property "Footprint" "" (at 180.34 114.3 0) (hide yes) (show_name no) (do_not_autoplace no) (effects (font (size 1.27 1.27))))
  (property "Datasheet" "" (at 180.34 114.3 0) (hide yes) (show_name no) (do_not_autoplace no) (effects (font (size 1.27 1.27))))
  (property "Description" "Special symbol for telling ERC where power comes from" (at 180.34 114.3 0) (hide yes) (show_name no) (do_not_autoplace no) (effects (font (size 1.27 1.27))))
  (pin "1"))
 (symbol
  (lib_id "Device:C_Polarized_US")
  (at 239.395 140.335 270)
  (unit 1)
  (body_style 1)
  (exclude_from_sim no)
  (in_bom yes)
  (on_board yes)
  (in_pos_files yes)
  (dnp no)
  (property "Reference" "Cin1" (at 241.173 136.525 90) (show_name no) (do_not_autoplace no) (effects (font (size 1.5 1.5)) (justify right)))
  (property "Value" "1uF" (at 241.427 144.653 90) (show_name no) (do_not_autoplace no) (effects (font (size 1.5 1.5)) (justify right)))
  (property "Footprint" "Capacitor_THT:CP_Radial_D8.0mm_P3.50mm" (at 239.395 140.335 0) (hide yes) (show_name no) (do_not_autoplace no) (effects (font (size 1.27 1.27))))
  (property "Datasheet" "" (at 239.395 140.335 0) (hide yes) (show_name no) (do_not_autoplace no) (effects (font (size 1.27 1.27))))
  (property "Description" "" (at 239.395 140.335 0) (show_name no) (do_not_autoplace no) (effects (font (size 1.27 1.27))))
  (property "Cód. Sisgem:" "139388" (at 239.395 140.335 0) (hide yes) (show_name no) (do_not_autoplace no) (effects (font (size 1.27 1.27))))
  (property "ALTIUM_VALUE" "" (at 239.395 140.335 0) (hide yes) (show_name no) (do_not_autoplace no) (effects (font (size 1.27 1.27))))
  (pin "1")
  (pin "2"))
 (symbol
  (lib_id "Device:R_US")
  (at 264.795 162.56 180)
  (unit 1)
  (body_style 1)
  (exclude_from_sim no)
  (in_bom yes)
  (on_board yes)
  (in_pos_files yes)
  (dnp no)
  (property "Reference" "RE2" (at 260.985 161.036 0) (show_name no) (do_not_autoplace no) (effects (font (size 1.5 1.5))))
  (property "Value" "270R" (at 260.223 163.576 0) (show_name no) (do_not_autoplace no) (effects (font (size 1.5 1.5))))
  (property "Footprint" "Resistor_THT:R_Axial_DIN0207_L6.3mm_D2.5mm_P7.62mm_Horizontal" (at 263.779 162.306 90) (hide yes) (show_name no) (do_not_autoplace no) (effects (font (size 1.27 1.27))))
  (property "Datasheet" "" (at 264.795 162.56 0) (hide yes) (show_name no) (do_not_autoplace no) (effects (font (size 1.27 1.27))))
  (property "Description" "Resistor, US symbol" (at 264.795 162.56 0) (hide yes) (show_name no) (do_not_autoplace no) (effects (font (size 1.27 1.27))))
  (property "ALTIUM_VALUE" "" (at 264.795 162.56 90) (hide yes) (show_name no) (do_not_autoplace no) (effects (font (size 1.27 1.27))))
  (pin "2")
  (pin "1"))
 (symbol
  (lib_id "Connector:Conn_01x02_Socket")
  (at 294.64 147.32 0)
  (unit 1)
  (body_style 1)
  (exclude_from_sim no)
  (in_bom yes)
  (on_board yes)
  (in_pos_files yes)
  (dnp no)
  (fields_autoplaced yes)
  (property "Reference" "J1" (at 295.91 147.3199 0) (show_name no) (do_not_autoplace no) (effects (font (size 1.27 1.27)) (justify left)))
  (property "Value" "Resistores de Carga" (at 295.91 149.8599 0) (show_name no) (do_not_autoplace no) (effects (font (size 1.27 1.27)) (justify left)))
  (property "Footprint" "Connector_PinSocket_2.54mm:PinSocket_1x02_P2.54mm_Vertical" (at 294.64 147.32 0) (hide yes) (show_name no) (do_not_autoplace no) (effects (font (size 1.27 1.27))))
  (property "Datasheet" "" (at 294.64 147.32 0) (hide yes) (show_name no) (do_not_autoplace no) (effects (font (size 1.27 1.27))))
  (property "Description" "Generic connector, single row, 01x02, script generated" (at 294.64 147.32 0) (hide yes) (show_name no) (do_not_autoplace no) (effects (font (size 1.27 1.27))))
  (pin "2")
  (pin "1"))
 (symbol
  (lib_id "SCH-DISCRETO:PW+_BAR")
  (at 257.81 113.665 0)
  (unit 1)
  (body_style 1)
  (exclude_from_sim no)
  (in_bom yes)
  (on_board yes)
  (in_pos_files yes)
  (dnp no)
  (property "Reference" "#PWR02" (at 257.81 113.665 0) (hide yes) (show_name no) (do_not_autoplace no) (effects (font (size 1.27 1.27))))
  (property "Value" "10V" (at 257.937 109.601 0) (show_name no) (do_not_autoplace no) (effects (font (size 1.5 1.5))))
  (property "Footprint" "" (at 257.81 113.665 0) (show_name no) (do_not_autoplace no) (effects (font (size 1.27 1.27))))
  (property "Datasheet" "" (at 257.81 113.665 0) (show_name no) (do_not_autoplace no) (effects (font (size 1.27 1.27))))
  (property "Description" "" (at 257.81 113.665 0) (show_name no) (do_not_autoplace no) (effects (font (size 1.27 1.27))))
  (pin ""))
 (symbol
  (lib_id "SCH-GERAL:P_TESTE")
  (at 194.31 166.37 180)
  (unit 1)
  (body_style 1)
  (exclude_from_sim no)
  (in_bom yes)
  (on_board yes)
  (in_pos_files yes)
  (dnp no)
  (property "Reference" "TP4" (at 181.356 166.37 0) (show_name no) (do_not_autoplace no) (effects (font (size 1.4478 1.4478))))
  (property "Value" "GND" (at 184.15 162.56 0) (hide yes) (show_name no) (do_not_autoplace no) (effects (font (size 1.4478 1.4478)) (justify top)))
  (property "Footprint" "PCB-GERAL:P_TESTE" (at 194.31 166.37 0) (hide yes) (show_name no) (do_not_autoplace no) (effects (font (size 1.27 1.27))))
  (property "Datasheet" "" (at 194.31 166.37 0) (hide yes) (show_name no) (do_not_autoplace no) (effects (font (size 1.27 1.27))))
  (property "Description" "P_TESTE" (at 194.31 166.37 0) (hide yes) (show_name no) (do_not_autoplace no) (effects (font (size 1.27 1.27))))
  (property "ALTIUM_VALUE" "*" (at 194.31 166.37 0) (hide yes) (show_name no) (do_not_autoplace no) (effects (font (size 1.8288 1.8288)) (justify left bottom)))
  (pin "1")))
